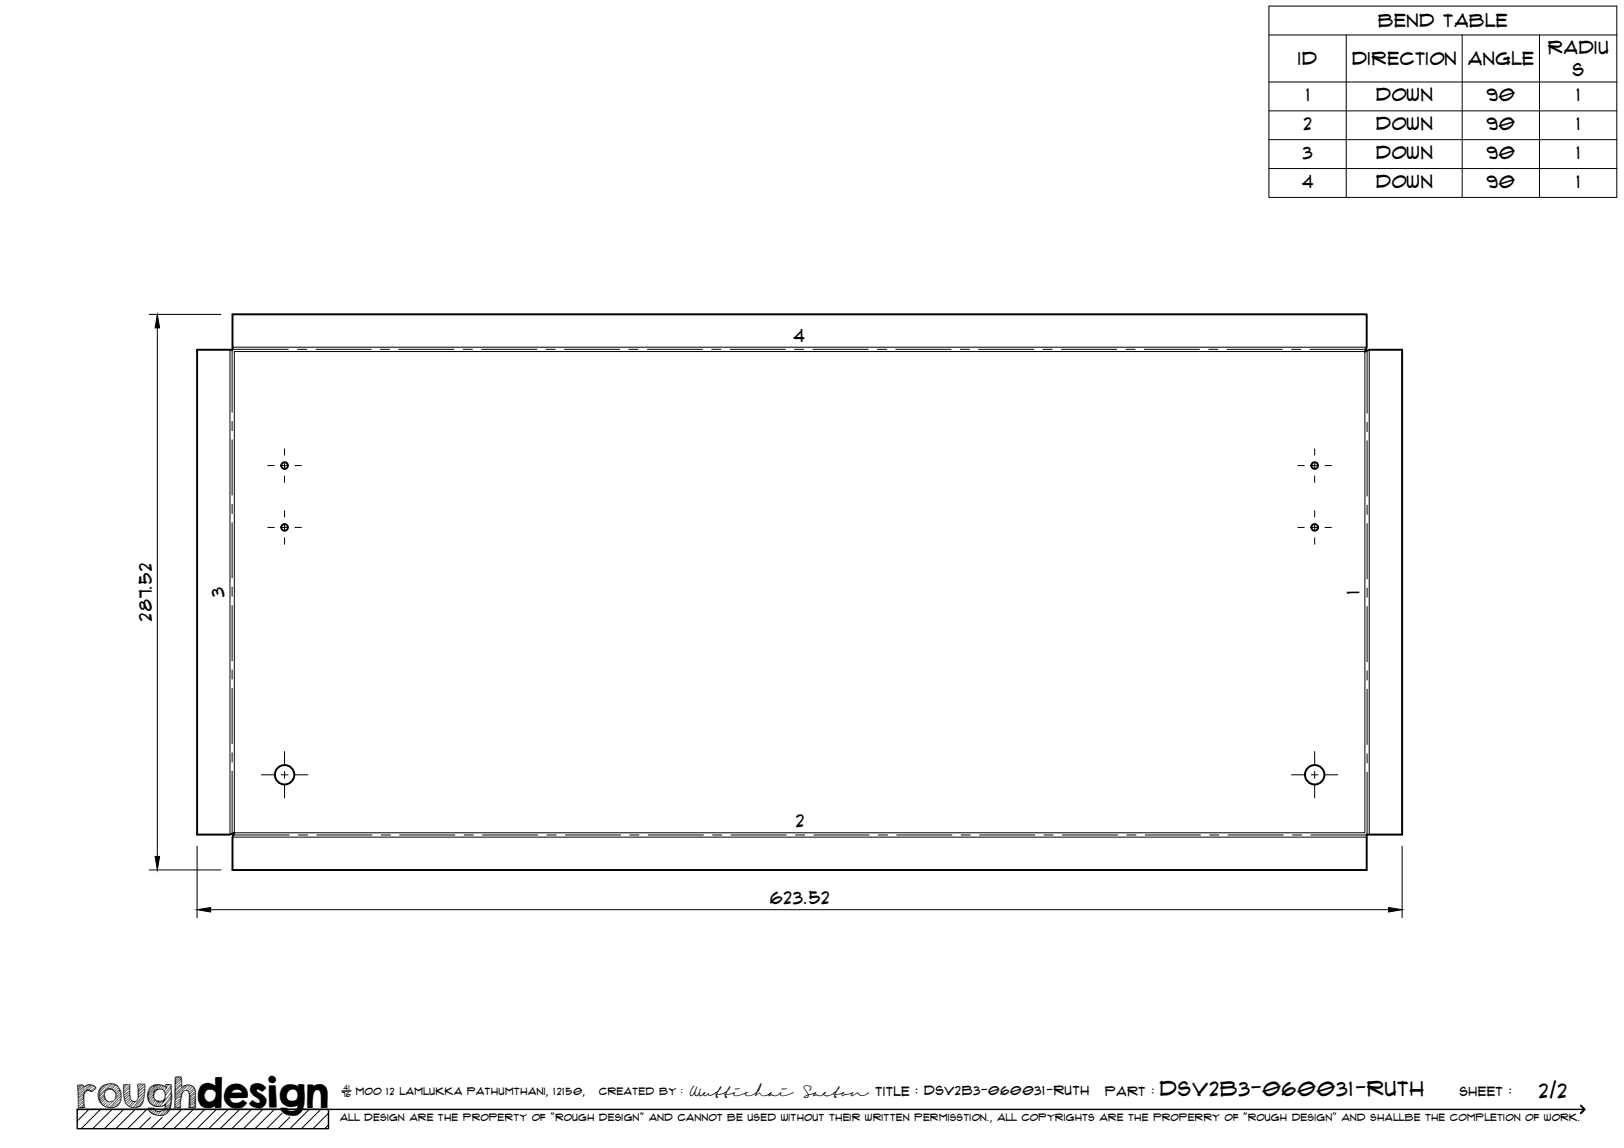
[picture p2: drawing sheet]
<svg xmlns="http://www.w3.org/2000/svg" width="420mm" height="297mm" viewBox="0 0 420 297" stroke-linecap="round" stroke-linejoin="round" font-family="sans-serif">
<!-- layer: Visible -->
<g fill="none" stroke="#000" stroke-width=".51">
<path d="M51 90.5h9.2v-9.2h293.4v8.5l-.5 1.2 1.1-.5h8.6v125.4h-9.2v9.2h-293.4v-8.5l.4-1.1-1.1 .4h-8.5z"/>
<circle cx="73.6" cy="120.5" r=".86"/>
<circle cx="73.6" cy="136.5" r=".86"/>
<circle cx="340.1" cy="120.5" r=".86"/>
<circle cx="340.1" cy="136.5" r=".86"/>
<circle cx="73.6" cy="200.5" r="2.51"/>
<circle cx="340.1" cy="200.5" r="2.51"/>
</g>
<!-- layer: Bend Center -->
<g fill="none" stroke="#000" stroke-width=".26">
<path d="M60 90.5v16.2M60.2 90.4h14.4M77 90.4h2.4M81.7 90.4h14.3M98.4 90.4h2.4M103.2 90.4h14.3M119.8 90.4h2.4M124.6 90.4h14.3M141.3 90.4h2.4M146 90.4h14.3M162.7 90.4h2.4M167.5 90.4h14.3"/>
<path d="M184.1 90.4h2.4M188.9 90.4h14.3M205.6 90.4h2.3M210.3 90.4h14.3M227 90.4h2.4M231.8 90.4h14.2M248.4 90.4h2.4M253.2 90.4h14.3M269.9 90.4h2.3M274.6 90.4h14.3M291.3 90.4h2.4M296.1 90.4h14.2"/>
<path d="M312.7 90.4h2.4M317.5 90.4h14.3M334.2 90.4h2.3M338.9 90.4h14.5M353.7 90.7v16.2M60 109v2.4M60 113.8v14.3M353.7 109.3v2.4M353.7 114v14.3M60 130.5v2.4M60 135.2v14.3M353.7 130.7v2.4"/>
<path d="M353.7 135.5v14.3M60 151.9v2.4M60 156.7v14.3M353.7 152.2v2.3M353.7 156.9v14.3M60 173.3v2.4M60 178.1v14.3M353.7 173.6v2.4M353.7 178.3v14.3M60 194.8v2.4M60 199.5v16.2M353.7 195v2.4"/>
<path d="M353.7 199.8v16.1M60.4 216.1h14.4M77.2 216.1h2.4M82 216.1h14.3M98.6 216.1h2.4M103.4 216.1h14.3M120.1 216.1h2.3M124.8 216.1h14.3M141.5 216.1h2.4M146.3 216.1h14.2M162.9 216.1h2.4M167.7 216.1h14.3"/>
<path d="M184.4 216.1h2.4M189.1 216.1h14.3M205.8 216.1h2.4M210.6 216.1h14.3M227.2 216.1h2.4M232 216.1h14.3M248.7 216.1h2.3M253.4 216.1h14.3M270.1 216.1h2.4M274.8 216.1h14.3M291.5 216.1h2.4M296.3 216.1h14.3"/>
<path d="M312.9 216.1h2.4M317.7 216.1h14.3M334.4 216.1h2.4M339.2 216.1h14.4"/>
</g>
<!-- layer: Visible Narrow -->
<path d="M59.5 90.5v125.4M60.2 89.8h293.4M60.6 91h292.5v124.5h-292.5zM354.2 90.5v125.4M60.2 216.6h293.4" fill="none" stroke="#000" stroke-width=".26"/>
<!-- layer: TitleBlock -->
<path d="M20 287h65v5h-65zM20 287h390M88.5 282.3h2.3" fill="none" stroke="#000" stroke-width=".36"/>
<path d="M409 286.1l1 .9-1 1" fill="none" stroke="#000" stroke-width=".51"/>
<g fill="none" stroke="#000" stroke-width=".26">
<path d="M23 287l-3 3.1M26 287l-5 5M29 287l-5 5M32 287l-5 5M35 287l-5 5M38 287l-5 5M39 289.1l-3 2.9M42 289.1l-3 2.9M47 287l-5 5M50 287l-5 5M53 287l-5 5M56 287l-5 5"/>
<path d="M59 287l-5 5M62 287l-5 5M65 287l-5 5M68 287l-5 5M71 287l-5 5M73 288l-4 4M75 289.1l-3 2.9M80 287l-5 5M83 287l-5 5M85 288l-4 4M85 291l-1 1"/>
</g>
<!-- layer: Smart Centers -->
<g fill="none" stroke="#000" stroke-width=".26">
<path d="M73.6 116.1v1.7M73.6 119.6v1.8M340.1 116.1v1.7M340.1 119.6v1.8M69.3 136.5h1.7M69.3 120.5h1.7M72.7 136.5h1.8M72.7 120.5h1.8M73.6 123.2v1.6M73.6 132.1v1.7M73.6 135.6v1.8M73.6 139.2v1.6"/>
<path d="M76.3 136.5h1.7M76.3 120.5h1.7M335.8 136.5h1.6M335.8 120.5h1.6M339.2 136.5h1.8M339.2 120.5h1.8M340.1 123.2v1.6M340.1 132.1v1.7M340.1 135.6v1.8M340.1 139.2v1.6M342.8 136.5h1.7M342.8 120.5h1.7"/>
<path d="M73.6 194.5v3.3M73.6 199.6v1.8M340.1 194.5v3.3M340.1 199.6v1.8M67.6 200.5h3.4M72.7 200.5h1.8M73.6 203.1v3.4M76.3 200.5h3.3M334.1 200.5h3.3M339.2 200.5h1.8M340.1 203.1v3.4M342.8 200.5h3.3"/>
</g>
<!-- layer: Bend Tables -->
<path d="M328.3 1.6h90v49.5h-90zM328.3 9h90M348.3 9v42.1M378.3 9v42.1M398.3 9v42.1M328.3 21.2h90M328.3 28.7h90M328.3 36.1h90M328.3 43.6h90" fill="none" stroke="#000" stroke-width=".26"/>
<!-- layer: FD_Dimensions -->
<path d="M38.6 81.4h18.6M40.7 84.8v136.8M51 218.9v18.6M362.8 218.9v18.6M38.6 225.1h18.6M54.5 235.4h304.7" fill="none" stroke="#000" stroke-width=".26"/>
<path d="M40.7 81.4l.6 3.4h-1.2zM40.1 221.6h1.2l-.6 3.5zM51 235.4l3.5-.6v1.2zM359.2 234.8l3.6 .6-3.6 .6z" fill="#000" stroke="#000" stroke-width=".26"/>
<text font-size="9.7" x="19.9" y="286.8">roughdesign</text>
<g font-size="5.3">
<text x="300.1" y="283.6">DSV2B3-060031-Ruth</text>
<text x="398.2" y="284">2/2</text>
</g>
<g font-size="4.6">
<text x="356.6" y="7">Bend Table</text>
<text x="335.9" y="16.9">ID</text>
<text x="349.8" y="16.8">Direction</text>
<text x="379.8" y="16.9">Angle</text>
<text x="400.5" y="13.9">Radiu</text>
<text x="406.9" y="19.8">s</text>
<text x="338" y="26.1">1</text>
<text x="356" y="26.1">Down</text>
<text x="384.6" y="26.1">90</text>
<text x="408" y="26.1">1</text>
<text x="337.3" y="33.6">2</text>
<text x="356" y="33.6">Down</text>
<text x="384.6" y="33.6">90</text>
<text x="408" y="33.6">1</text>
<text x="337.1" y="41">3</text>
<text x="356" y="41.1">Down</text>
<text x="384.6" y="41">90</text>
<text x="408" y="41">1</text>
<text x="336.9" y="48.5">4</text>
<text x="356" y="48.5">Down</text>
<text x="384.6" y="48.5">90</text>
<text x="408" y="48.5">1</text>
<text x="205.3" y="88.4">4</text>
<text x="58" y="154.4" transform="rotate(-90 58 154.4)">3</text>
<text x="351.7" y="153.7" transform="rotate(-90 351.7 153.7)">1</text>
<text x="39.2" y="160.6" transform="rotate(-90 39.2 160.6)">287.52</text>
<text x="206" y="214">2</text>
<text x="199.2" y="233.9">623.52</text>
</g>
<g font-size="3.4">
<text x="178.3" y="283.5">Wuttichai</text>
<text x="208.1" y="283.5">Saeton title : DSV2B3-060031-Ruth</text>
</g>
<g font-size="3.3">
<text x="286" y="283.5">Part :</text>
<text x="377.7" y="283.5">sheet :</text>
</g>
<g font-size="2.7">
<text x="92.1" y="283.3">moo 12 Lamlukka pathumthani, 12150,</text>
<text x="155" y="283.3">created by :</text>
</g>
<text font-size="2.6" x="88" y="290.1">all design are the property of &quot;rough design&quot; and cannot be used without their written permisstion., all copyrights are the properry of &quot;rough design&quot; and shallbe the completion of work.</text>
<g font-size="1.9">
<text x="88.5" y="283.9">76</text>
<text x="88.9" y="282.1">41</text>
</g>
</svg>
